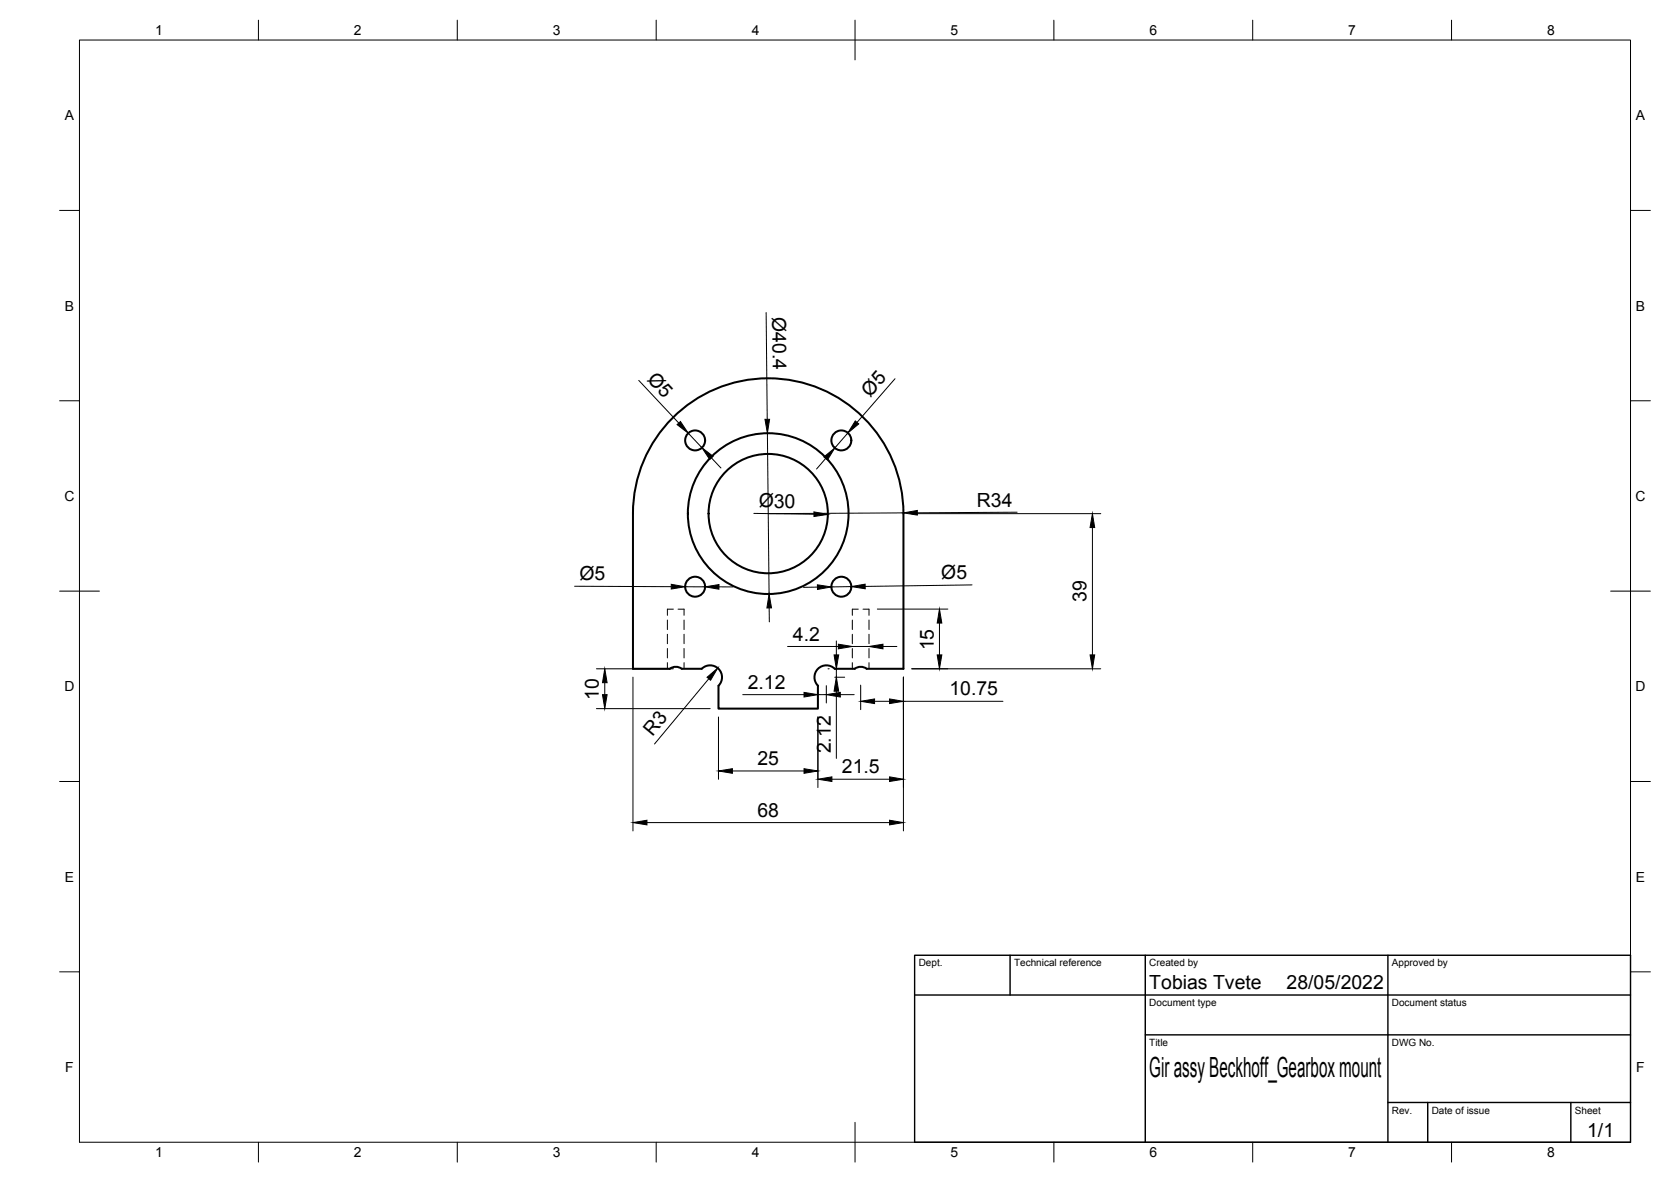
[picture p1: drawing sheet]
<svg xmlns="http://www.w3.org/2000/svg" width="420mm" height="297mm" viewBox="0 0 420 297" stroke-linecap="round" stroke-linejoin="round" font-family="sans-serif">
<!-- layer: Visible -->
<g fill="none" stroke="#000" stroke-width=".51">
<path d="M176.4 168.1h-5a2.51 2.51 0 0 0-3 0h-9.2v-39a34 34 0 0 1 34-34 34 34 0 0 1 34 34v39h-9.3a2.51 2.51 0 0 0-3 0h-5a3 3 0 0 0-4.2 0 3 3 0 0 0 0 4.2v5.8h-25v-5.8a3 3 0 0 0 0-4.2 3 3 0 0 0-4.3 0"/>
<circle cx="174.8" cy="110.7" r="2.51"/>
<circle cx="211.6" cy="110.7" r="2.51"/>
<circle cx="193.2" cy="129.1" r="15"/>
<circle cx="193.2" cy="129.1" r="20.2"/>
<circle cx="174.8" cy="147.4" r="2.51"/>
<circle cx="211.6" cy="147.4" r="2.51"/>
</g>
<!-- layer: Hidden -->
<g fill="none" stroke="#000" stroke-width=".25">
<path d="M167.8 155.8v2.4M167.8 159.4v2.4M169.3 153.1h-1.5v1.5M170.5 153.1h1.5v1.5M172 155.8v2.4M172 159.4v2.4M214.3 155.8v2.4M214.3 159.4v2.4M215.8 153.1h-1.5v1.5M217 153.1h1.5v1.5M218.5 155.8v2.4M218.5 159.4v2.4"/>
<path d="M167.8 163v2.3M167.8 166.5v1.6M172 163v2.3M172 166.5v1.6M214.3 163v2.3M214.3 166.5v1.6M218.5 163v2.3M218.5 166.5v1.6"/>
</g>
<!-- layer: Border -->
<g fill="none" stroke="#000" stroke-width=".25">
<path d="M20 10.1h390v276.9h-390zM65 5.1v5M115 5.1v5M165 5.1v5M215 5.1v10M265 5.1v5M315 5.1v5M365 5.1v5M15 52.9h5M410 52.9h5M15 100.7h5M410 100.7h5"/>
<path d="M15 148.6h10M405 148.6h10M15 196.4h5M410 196.4h5M15 244.2h5M410 244.2h5M65 287v5M115 287v5M165 287v5M215 282.1v9.9M265 287v5M315 287v5"/>
<path d="M365 287v5"/>
</g>
<!-- layer: TitleBlock -->
<path d="M230 240.1h180v46.9h-180zM230 250h180M254 240.1v9.9M288 240.1v46.9M349 240.1v46.9M288 260.1h122M349 277.1h61M359 277.1v9.9M395 277.1v9.9" fill="none" stroke="#000" stroke-width=".36"/>
<!-- layer: Dimensions -->
<g fill="none" stroke="#000" stroke-width=".25">
<path d="M192.6 78.5l.3 26.9M160.6 95.6l10.1 10.7M225 95.2l-9.5 11M173.1 108.9l3.4 3.6M178.9 115.1l2.4 2.5M193 108.9l.4 40.4M207.6 115.2l-2.3 2.7M213.2 108.8l-3.3 3.8M189.5 129l15.2 .2M227.2 128.9l-34 .2M229.3 129.1h47.5M255.8 128.7l-25.1 .2"/>
<path d="M274.7 132.6v32M144.5 147.3l24.3 .1M172.3 147.5h5M180.8 147.5h3.5M193.4 152.8v3.5M205.5 147.5l-3.5 .1M214 147.4l-5 .1M220.6 153.1h17.7M236.2 156.6v8M244.4 147l-26.8 .4M150 168.1h19.3M150 178.1h28.6"/>
<path d="M152.1 171.6v3M159.2 170.2v38.6M178.2 170.6l-13.6 16.4M186.8 174.6h15.4M198 162.5h12.8M205.7 174.6h2.1M207.8 172.3v4.4M208.2 168.1h.3M209.9 170.2h2.5M210.3 161.1v3.5M210.3 168.1v2.1M210.3 173.7v16.9"/>
<path d="M211.3 174.6h3.5M214.3 162.5h4.2M216.4 172.2v6.1M219.9 176.2h3.8M222 162.5h3.5M227.2 170.2v38.6M227.2 176.2h25M229.3 168.1h47.5M180.7 180.2v15.6M184.1 193.7h18.1M205.7 180.2v17.7M209.2 195.8h14.5"/>
<path d="M162.7 206.7h61"/>
</g>
<g fill="#000" stroke="#000" stroke-width=".25">
<path d="M170.2 106.7l.9-.8 2 3zM176.5 112.5l2.8 2.2-.8 .8zM192.3 105.4h1.2l-.5 3.5zM207.2 114.8l2.7-2.2-1.9 3zM215.1 105.8l.8 .7-2.7 2.3zM204.7 128.6l3.5 .7-3.5 .5zM227.2 128.9l3.5-.6v1.1zM274.7 129.1l.6 3.5h-1.2zM168.8 146.8l3.5 .7-3.5 .5zM177.3 147.5l3.5-.6v1.2zM193.4 149.3l.6 3.5h-1.2zM205.5 147l3.5 .5-3.5 .6z"/>
<path d="M214 147.4l3.5-.6 .1 1.2zM236.2 153.1l.6 3.5h-1.2zM152.1 168.1l.6 3.5h-1.2zM151.5 174.6h1.2l-.6 3.5zM177.8 170.2l2.7-2.3-1.8 3zM202.2 174l3.5 .6-3.5 .6zM209.7 164.6h1.2l-.6 3.5zM210.3 170.2l.6 3.5h-1.2zM210.8 161.9l3.5 .6-3.5 .6zM207.8 174.6l3.5-.6v1.2zM216.4 176.2l3.5-.6v1.2zM218.5 162.5l3.5-.6v1.2z"/>
<path d="M223.7 175.6l3.5 .6-3.5 .6zM235.6 164.6h1.2l-.6 3.5zM274.1 164.6h1.2l-.6 3.5zM180.7 193.7l3.4-.5v1.1zM202.2 193.2l3.5 .5-3.5 .6zM205.7 195.8l3.5-.6v1.2zM223.7 195.2l3.5 .6-3.5 .6zM159.2 206.7l3.5-.6v1.2zM223.7 206.1l3.5 .6-3.5 .6z"/>
</g>
<text font-size="7" x="289" y="270.6">Gir assy Beckhoff_Gearbox mount</text>
<g font-size="4.9">
<text x="194.2" y="79.7" transform="rotate(89 194.2 79.7)">Ø40.4</text>
<text x="162.6" y="95.4" transform="rotate(47 162.6 95.4)">Ø5</text>
<text x="218.8" y="100" transform="rotate(-49 218.8 100)">Ø5</text>
<text x="190.8" y="127.5" transform="rotate(1 190.8 127.5)">Ø30</text>
<text x="245.6" y="127.3">R34</text>
<text x="145.7" y="145.8">Ø5</text>
<text x="236.7" y="145.5" transform="rotate(-1 236.7 145.5)">Ø5</text>
<text x="273.2" y="151.3" transform="rotate(-90 273.2 151.3)">39</text>
<text x="199.4" y="161.1">4.2</text>
<text x="234.8" y="163.5" transform="rotate(-90 234.8 163.5)">15</text>
<text x="188" y="173.2">2.12</text>
<text x="150.6" y="175.9" transform="rotate(-90 150.6 175.9)">10</text>
<text x="238.7" y="174.8">10.75</text>
<text x="164.1" y="185.3" transform="rotate(-50 164.1 185.3)">R3</text>
<text x="208.9" y="189.3" transform="rotate(-90 208.9 189.3)">2.12</text>
<text x="190.5" y="192.3">25</text>
<text x="211.7" y="194.4">21.5</text>
<text x="190.5" y="205.3">68</text>
<text x="289" y="248.5">Tobias Tvete</text>
<text x="323.5" y="248.5">28/05/2022</text>
<text x="399.1" y="285.7">1/1</text>
</g>
<g font-size="3.5">
<text x="39" y="8.8">1</text>
<text x="89" y="8.8">2</text>
<text x="139" y="8.8">3</text>
<text x="189" y="8.8">4</text>
<text x="239" y="8.8">5</text>
<text x="289" y="8.8">6</text>
<text x="339" y="8.8">7</text>
<text x="389" y="8.8">8</text>
<text x="16.3" y="30.2">A</text>
<text x="411.3" y="30.2">A</text>
<text x="16.3" y="78">B</text>
<text x="411.3" y="78">B</text>
<text x="16.2" y="125.9">C</text>
<text x="411.2" y="125.9">C</text>
<text x="16.2" y="173.7">D</text>
<text x="411.2" y="173.7">D</text>
<text x="16.3" y="221.6">E</text>
<text x="411.3" y="221.6">E</text>
<text x="16.4" y="269.4">F</text>
<text x="411.4" y="269.4">F</text>
<text x="39" y="290.8">1</text>
<text x="89" y="290.8">2</text>
<text x="139" y="290.8">3</text>
<text x="189" y="290.8">4</text>
<text x="239" y="290.8">5</text>
<text x="289" y="290.8">6</text>
<text x="339" y="290.8">7</text>
<text x="389" y="290.8">8</text>
</g>
<g font-size="2.5">
<text x="231" y="242.9">Dept.</text>
<text x="255" y="242.9">Technical reference</text>
<text x="289" y="242.9">Created by</text>
<text x="350" y="242.9">Approved by</text>
<text x="289" y="252.8">Document type</text>
<text x="350" y="252.8">Document status</text>
<text x="289" y="262.9">Title</text>
<text x="350" y="262.9">DWG No.</text>
<text x="350" y="279.9">Rev.</text>
<text x="360" y="279.9">Date of issue</text>
<text x="396" y="279.9">Sheet</text>
</g>
</svg>
